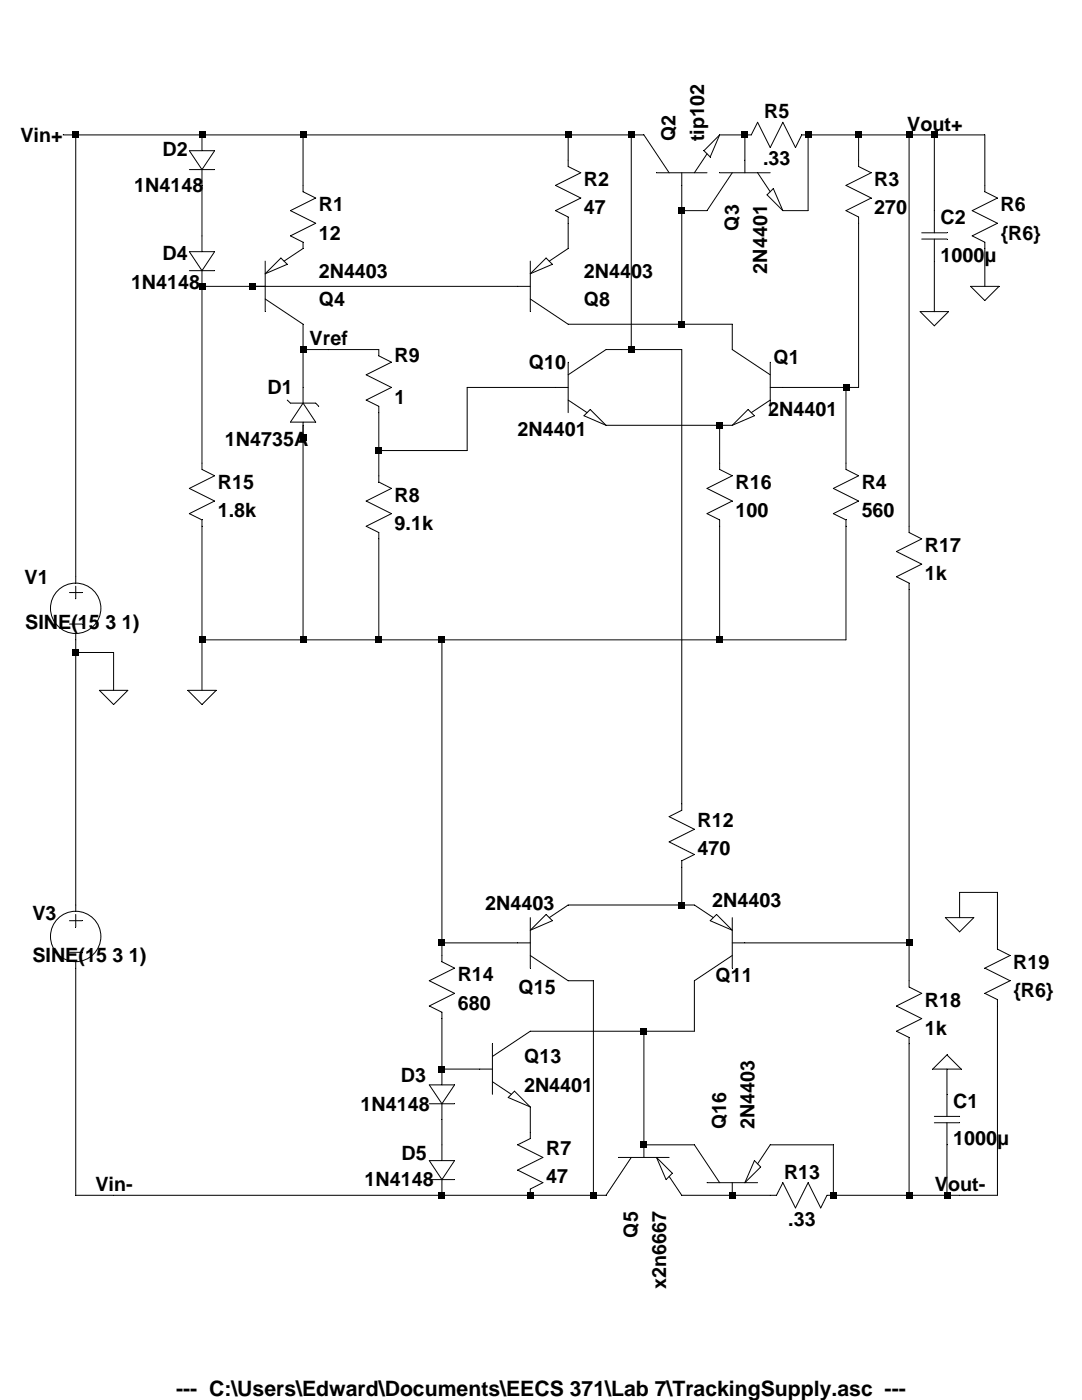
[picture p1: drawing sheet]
Version 4
SHEET 1 2208 1524
WIRE -560 -48 -576 -48
WIRE -400 -48 -560 -48
WIRE -272 -48 -400 -48
WIRE 64 -48 -272 -48
WIRE 144 -48 64 -48
WIRE 160 -48 144 -48
WIRE 288 -48 256 -48
WIRE 432 -48 368 -48
WIRE 496 -48 432 -48
WIRE 528 -48 496 -48
WIRE 592 -48 528 -48
WIRE 64 -16 64 -48
WIRE 288 -16 288 -48
WIRE 432 -16 432 -48
WIRE -272 16 -272 -48
WIRE 592 16 592 -48
WIRE 208 48 208 16
WIRE 240 48 208 48
WIRE 368 48 368 -48
WIRE 368 48 336 48
WIRE 528 48 528 -48
WIRE -400 80 -400 16
WIRE 64 96 64 64
WIRE -336 144 -400 144
WIRE 0 144 -336 144
WIRE 592 144 592 96
WIRE 528 176 528 112
WIRE 208 192 208 48
WIRE 208 192 64 192
WIRE 272 192 208 192
WIRE -272 224 -272 192
WIRE -240 224 -272 224
WIRE -176 224 -240 224
WIRE 144 224 144 -48
WIRE 144 224 112 224
WIRE 208 224 144 224
WIRE 272 224 272 192
WIRE -272 272 -272 224
WIRE 48 272 -64 272
WIRE 416 272 336 272
WIRE 432 272 432 64
WIRE 432 272 416 272
WIRE 256 320 112 320
WIRE 272 320 256 320
WIRE -272 336 -272 320
WIRE -176 352 -176 304
WIRE -64 352 -64 272
WIRE -64 352 -176 352
WIRE -400 368 -400 144
WIRE 256 368 256 320
WIRE 416 368 416 272
WIRE -176 384 -176 352
WIRE 496 448 496 -48
WIRE -560 512 -560 -48
WIRE -400 592 -400 448
WIRE -272 592 -272 336
WIRE -272 592 -400 592
WIRE -176 592 -176 464
WIRE -176 592 -272 592
WIRE -96 592 -176 592
WIRE 256 592 256 448
WIRE 256 592 -96 592
WIRE 416 592 416 448
WIRE 416 592 256 592
WIRE -560 608 -560 592
WIRE -512 608 -560 608
WIRE -512 656 -512 608
WIRE -400 656 -400 592
WIRE 208 800 208 224
WIRE 608 912 560 912
WIRE -560 928 -560 608
WIRE 208 928 208 880
WIRE 208 928 64 928
WIRE 224 928 208 928
WIRE 560 944 560 912
WIRE -96 976 -96 592
WIRE 0 976 -96 976
WIRE 496 976 496 528
WIRE 496 976 288 976
WIRE 608 976 608 912
WIRE -96 992 -96 976
WIRE 96 1024 64 1024
WIRE 496 1024 496 976
WIRE 160 1088 16 1088
WIRE 224 1088 224 1024
WIRE 224 1088 160 1088
WIRE -96 1136 -96 1072
WIRE -48 1136 -96 1136
WIRE 544 1168 544 1136
WIRE 16 1216 16 1184
WIRE -96 1232 -96 1200
WIRE 160 1232 160 1088
WIRE 224 1232 160 1232
WIRE 400 1232 320 1232
WIRE -560 1296 -560 1008
WIRE -512 1296 -560 1296
WIRE -96 1296 -512 1296
WIRE 16 1296 -96 1296
WIRE 96 1296 96 1024
WIRE 96 1296 16 1296
WIRE 112 1296 96 1296
WIRE 272 1296 208 1296
WIRE 320 1296 272 1296
WIRE 400 1296 400 1232
WIRE 496 1296 496 1104
WIRE 496 1296 400 1296
WIRE 544 1296 544 1232
WIRE 544 1296 496 1296
WIRE 560 1296 544 1296
WIRE 608 1296 608 1056
WIRE 608 1296 560 1296
FLAG -576 -48 Vin+
FLAG 528 -48 Vout+
FLAG -240 224 Vref
FLAG -512 656 0
FLAG 592 144 0
FLAG -400 656 0
FLAG -512 1296 Vin-
FLAG 560 1296 Vout-
FLAG 560 944 0
FLAG 544 1136 0
FLAG 528 176 0
SYMBOL zener -288 336 M180
WINDOW 0 -29 64 Left 2
WINDOW 3 -83 -1 Left 2
SYMATTR InstName D1
SYMATTR Value 1N4735A
SYMBOL npn 336 224 M0
WINDOW 0 -21 10 Left 2
WINDOW 3 -67 76 Left 2
SYMATTR InstName Q1
SYMATTR Value 2N4401
SYMBOL res 416 -32 R0
SYMATTR InstName R3
SYMATTR Value 270
SYMBOL res 400 352 R0
SYMATTR InstName R4
SYMATTR Value 560
SYMBOL npn 160 16 R270
SYMATTR InstName Q2
SYMATTR Value tip102
SYMATTR Prefix X
SYMBOL voltage -560 496 R0
WINDOW 123 0 0 Left 2
WINDOW 39 0 0 Left 2
WINDOW 0 -65 17 Left 2
WINDOW 3 -64 73 Left 2
SYMATTR InstName V1
SYMATTR Value SINE(15 3 1)
SYMBOL res 384 -64 R90
WINDOW 0 0 56 VBottom 2
WINDOW 3 32 56 VTop 2
SYMATTR InstName R5
SYMATTR Value .33
SYMBOL npn 240 -16 M90
SYMATTR InstName Q3
SYMATTR Value 2N4401
SYMBOL res 576 0 R0
SYMATTR InstName R6
SYMATTR Value {R6}
SYMBOL diode -416 -48 R0
WINDOW 0 -34 18 Left 2
WINDOW 3 -70 63 Left 2
SYMATTR InstName D2
SYMATTR Value 1N4148
SYMBOL diode -416 80 R0
WINDOW 0 -34 22 Left 2
WINDOW 3 -74 58 Left 2
SYMATTR InstName D4
SYMATTR Value 1N4148
SYMBOL pnp -336 192 M180
SYMATTR InstName Q4
SYMATTR Value 2N4403
SYMBOL res -288 0 R0
SYMATTR InstName R1
SYMATTR Value 12
SYMBOL res -192 368 R0
SYMATTR InstName R8
SYMATTR Value 9.1k
SYMBOL res -192 208 R0
WINDOW 0 36 23 Left 2
SYMATTR InstName R9
SYMATTR Value 1
SYMBOL pnp 0 192 M180
SYMATTR InstName Q8
SYMATTR Value 2N4403
SYMBOL res 48 -32 R0
SYMATTR InstName R2
SYMATTR Value 47
SYMBOL npn 48 224 R0
WINDOW 0 -34 16 Left 2
WINDOW 3 -48 101 Left 2
SYMATTR InstName Q10
SYMATTR Value 2N4401
SYMBOL res -416 352 R0
SYMATTR InstName R15
SYMATTR Value 1.8k
SYMBOL res 240 352 R0
SYMATTR InstName R16
SYMATTR Value 100
SYMBOL pnp 288 1024 R180
WINDOW 0 -9 7 Left 2
WINDOW 3 -44 102 Left 2
SYMATTR InstName Q11
SYMATTR Value 2N4403
SYMBOL res 0 1312 M180
WINDOW 0 36 76 Left 2
WINDOW 3 36 40 Left 2
SYMATTR InstName R7
SYMATTR Value 47
SYMBOL npn -48 1088 R0
SYMATTR InstName Q13
SYMATTR Value 2N4401
SYMBOL res 192 896 M180
WINDOW 0 36 76 Left 2
WINDOW 3 36 40 Left 2
SYMATTR InstName R12
SYMATTR Value 470
SYMBOL pnp 0 1024 M180
WINDOW 0 1 -8 Left 2
WINDOW 3 -41 98 Left 2
SYMATTR InstName Q15
SYMATTR Value 2N4403
SYMBOL pnp 224 1296 R270
SYMATTR InstName Q16
SYMATTR Value 2N4403
SYMBOL res 416 1280 R90
WINDOW 0 0 56 VBottom 2
WINDOW 3 32 56 VTop 2
SYMATTR InstName R13
SYMATTR Value .33
SYMBOL voltage -560 912 R0
WINDOW 123 0 0 Left 2
WINDOW 39 0 0 Left 2
WINDOW 0 -55 26 Left 2
WINDOW 3 -55 80 Left 2
SYMATTR InstName V3
SYMATTR Value SINE(15 3 1)
SYMBOL diode -112 1136 R0
WINDOW 0 -36 8 Left 2
WINDOW 3 -87 44 Left 2
SYMATTR InstName D3
SYMATTR Value 1N4148
SYMBOL diode -112 1232 R0
WINDOW 0 -35 11 Left 2
WINDOW 3 -82 43 Left 2
SYMATTR InstName D5
SYMATTR Value 1N4148
SYMBOL res -112 976 R0
SYMATTR InstName R14
SYMATTR Value 680
SYMBOL res 480 432 R0
SYMATTR InstName R17
SYMATTR Value 1k
SYMBOL res 480 1008 R0
SYMATTR InstName R18
SYMATTR Value 1k
SYMBOL res 592 960 R0
SYMATTR InstName R19
SYMATTR Value {R6}
SYMBOL pnp 112 1232 M90
SYMATTR InstName Q5
SYMATTR Value x2n6667
SYMATTR Prefix x
SYMBOL cap 528 1168 R0
SYMATTR InstName C1
SYMATTR Value 1000µ
SYMBOL cap 512 48 R0
SYMATTR InstName C2
SYMATTR Value 1000µ
TEXT -880 64 Left 2 !.tran 0 1 0 .1
TEXT 712 -32 Left 2 !.SUBCKT tip102 1 2 3\n**************************************\n*      Model Generated by MODPEX     *\n*Copyright(c) Symmetry Design Systems*\n*         All Rights Reserved        *\n*    UNPUBLISHED LICENSED SOFTWARE   *\n*   Contains Proprietary Information *\n*      Which is The Property of      *\n*     SYMMETRY OR ITS LICENSORS      *\n*Commercial Use or Resale Restricted *\n*   by Symmetry License Agreement    *\n**************************************\n* Model generated on Jan 20, 03\n* MODEL FORMAT: SPICE3\n* Darlington macro model\n* External node designations\n* Node 1 -> Collect\n* Node 2 -> Base\n* Node 3 -> Emitter\nQ1 1 2 4 qmodel\nQ2 1 4 3 q1model area=11.2198\nD1 3 1 dmodel\nR1 2 4 8000\nR2 4 3 120\n* Default values used in dmodel\n*   EG=1.11 TT=0 BV=infinite\n.MODEL dmodel d\n+IS=1e-12 RS=10 N=1 XTI=3\n+CJO=0 VJ=0.75 M=0.33 FC=0.5\n.MODEL qmodel npn\n+IS=2.88485e-13 BF=126.335 NF=1.2 VAF=30\n+IKF=0.132527 ISE=6.51929e-12 NE=1.9601 BR=0.100001\n+NR=1.5 VAR=300 IKR=0.0843484 ISC=1.01027e-13\n+NC=1.92564 RB=2.61873 IRB=0.2 RBM=2.61873\n+RE=0.0001 RC=2.60372 XTB=0 XTI=4 EG=1.206\n+CJE=1.13087e-10 VJE=0.95 MJE=0.692676 TF=1e-09\n+XTF=1 VTF=10 ITF=0.01 CJC=1.56651e-10\n+VJC=0.908287 MJC=0.23 XCJC=0.897966 FC=0.5\n+TR=1e-07 PTF=0 KF=0 AF=1\n.MODEL q1model npn\n+IS=2.88485e-13 BF=126.335 NF=1.2 VAF=30\n+IKF=0.132527 ISE=6.51929e-12 NE=1.9601 BR=0.100001\n+NR=1.5 VAR=300 IKR=0.0843484 ISC=1.01027e-13\n+NC=1.92564 RB=2.61873 IRB=0.2 RBM=2.61873\n+RE=0.0001 RC=2.60372 XTB=0 XTI=4 EG=1.206\n+CJE=1.13087e-10 VJE=0.95 MJE=0.692676 TF=1e-09\n+XTF=1 VTF=10 ITF=0.01 CJC=0\n+VJC=0.908287 MJC=0.23 XCJC=0.897966 FC=0.5\n+TR=1e-07 PTF=0 KF=0 AF=1\n.ENDS tip102
TEXT -1016 104 Left 2 !.step param R6 list 6 1Meg
TEXT 1368 -32 Left 2 !.SUBCKT X2n6667 1 2 3\n* Model generated on Feb 22, 2004\n* Model format: SPICE2\n* Darlington macro model\n* External node designations\n* Node 1 -> Collect\n* Node 2 -> Base\n* Node 3 -> Emitter\nQ1 1 2 4 qmodel\nQ2 1 4 3 q1model area=13.8617\nD1 1 3 dmodel\nR1 2 4 8000\nR2 4 3 120\n* Default values used in dmodel\n*   EG=1.11 TT=0 BV=infinite\n.MODEL dmodel d\n+IS=1e-12 RS=10 N=1 XTI=3\n+CJO=0 VJ=0.75 M=0.33 FC=0.5\n.MODEL qmodel pnp\n+IS=9.17112e-13 BF=114.702 NF=0.85 VAF=143.15\n+IKF=0.158122 ISE=3.25989e-12 NE=1.50766 BR=0.989764\n+NR=0.75 VAR=101.096 IKR=0.0999728 ISC=1e-13\n+NC=2 RB=10.2022 IRB=0.2 RBM=10.2022\n+RE=0.101463 RC=1.02201 XTB=0.494916 XTI=3.0005 EG=1.12943\n+CJE=1.88252e-10 VJE=0.4 MJE=0.249014 TF=1e-09\n+XTF=1 VTF=10 ITF=0.01 CJC=2.03811e-10\n+VJC=0.641845 MJC=0.23 XCJC=0.9 FC=0.5\n+TR=1e-07 PTF=0 KF=0 AF=1\n.MODEL q1model pnp\n+IS=9.17112e-13 BF=114.702 NF=0.85 VAF=143.15\n+IKF=0.158122 ISE=3.25989e-12 NE=1.50766 BR=0.989764\n+NR=0.75 VAR=101.096 IKR=0.0999728 ISC=1e-13\n+NC=2 RB=10.2022 IRB=0.2 RBM=10.2022\n+RE=0.101463 RC=1.02201 XTB=0.494916 XTI=3.0005 EG=1.12943\n+CJE=1.88252e-10 VJE=0.4 MJE=0.249014 TF=1e-09\n+XTF=1 VTF=10 ITF=0.01 CJC=0\n+VJC=0.641845 MJC=0.23 XCJC=0.9 FC=0.5\n+TR=1e-07 PTF=0 KF=0 AF=1\n.ENDS X2n6667
